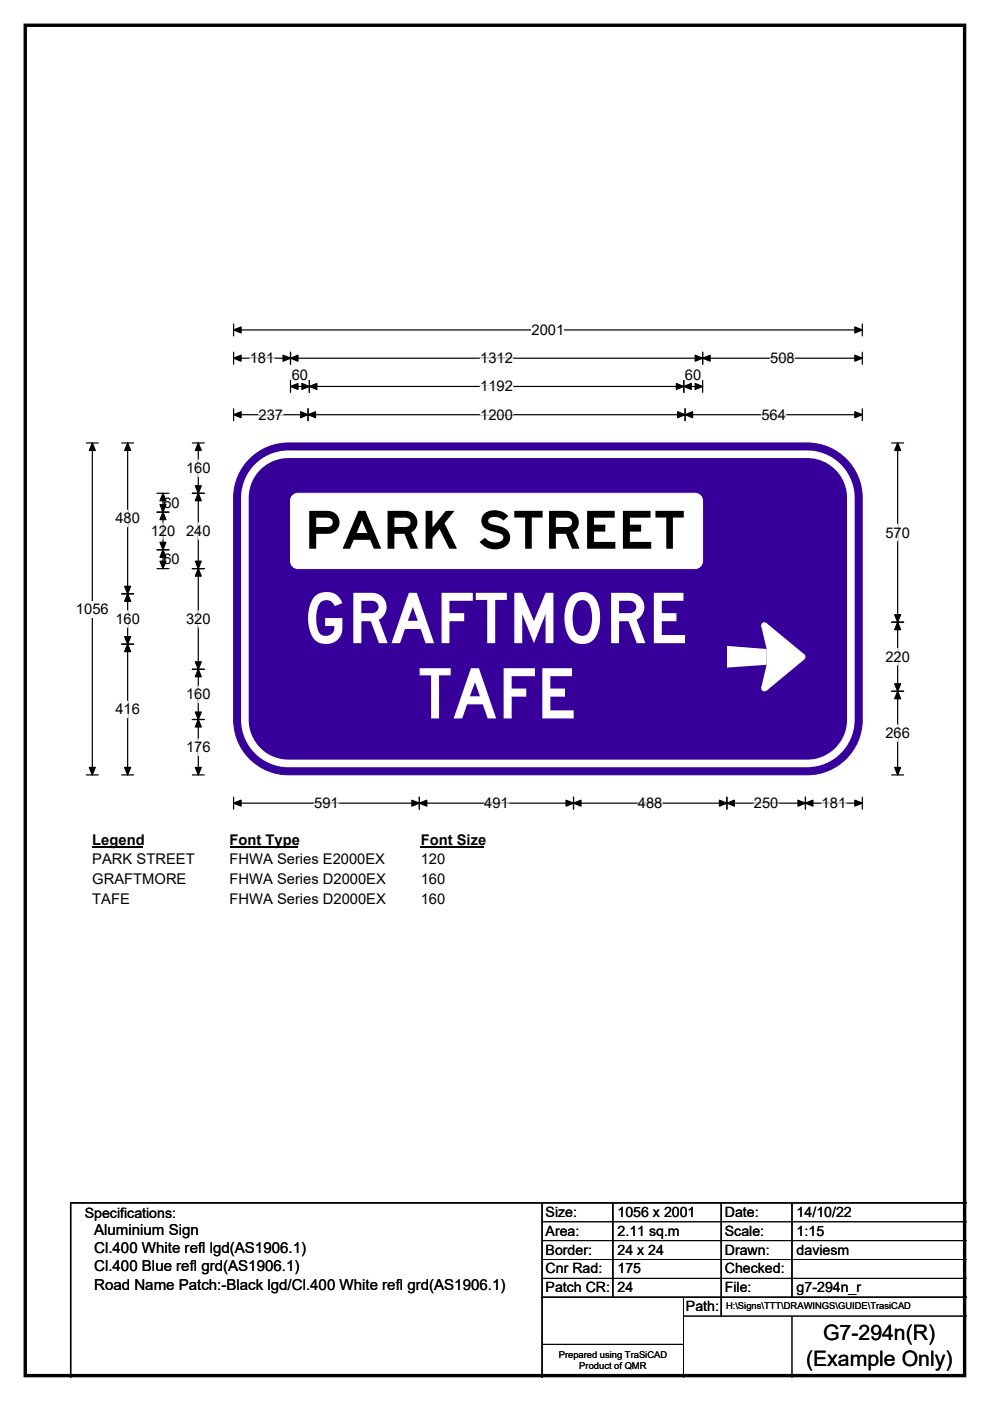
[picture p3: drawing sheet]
<svg xmlns="http://www.w3.org/2000/svg" width="210mm" height="297mm" viewBox="0 0 210 297" stroke-linecap="round" stroke-linejoin="round" font-family="sans-serif">
<path d="M5.4 5.4h199.2v286.3h-199.2z" fill="none" stroke="#000" stroke-width=".72"/>
<path d="M49.6 70h133.3M49.6 68.7v2.5M182.9 68.7v2.5" fill="none" stroke="#000" stroke-width=".25"/>
<path d="M49.6 70l1.5-.7v1.3zM181.3 69.3l1.6 .7-1.6 .6z" fill="#000" stroke="#000" stroke-width=".25"/>
<path d="M112.8 68.2h6.9v3.5h-6.9z" fill="#fff"/>
<g fill="none" stroke="#000" stroke-width=".25">
<path d="M49.6 75.9h133.3M49.6 74.7v2.5M61.6 74.7v2.5M149 74.7v2.5M182.9 74.7v2.5M18.3 93.9h2.5M19.6 93.9v70.4M49.6 86.7v2.5M49.6 87.9h133.3M61.6 80.7v2.5M61.6 81.9h87.4M65.3 86.7v2.5"/>
<path d="M65.6 80.7v2.5M145 80.7v2.5M145.3 86.7v2.5M149 80.7v2.5M182.9 86.7v2.5M18.3 164.3h2.5M49.6 169v2.6M49.6 170.3h133.3M88.9 169v2.6M121.6 169v2.6M154.2 169v2.6M170.8 169v2.6"/>
<path d="M182.9 169v2.6"/>
</g>
<g fill="#000" stroke="#000" stroke-width=".25">
<path d="M49.6 75.9l1.5-.6v1.3zM61.6 75.9l1.6-.6v1.3zM60 75.3l1.6 .6-1.6 .7zM147.4 75.3l1.6 .6-1.6 .7zM149 75.9l1.6-.6v1.3zM181.3 75.3l1.6 .6-1.6 .7zM19.6 93.9l.6 1.6h-1.3zM49.6 87.9l1.5-.6v1.3zM61.6 81.9l1.6-.6v1.3zM65.3 87.9l1.6-.6v1.3zM63.8 87.3l1.5 .6-1.5 .7zM65.6 81.9l1.6-.6v1.3z"/>
<path d="M64 81.3l1.6 .6-1.6 .7zM143.4 81.3l1.6 .6-1.6 .7zM145 81.9l1.6-.6v1.3zM143.7 87.3l1.6 .6-1.6 .7zM145.3 87.9l1.6-.6v1.3zM147.4 81.3l1.6 .6-1.6 .7zM181.3 87.3l1.6 .6-1.6 .7zM18.9 162.7h1.3l-.6 1.6zM49.6 170.3l1.5-.6v1.2zM88.9 170.3l1.6-.6v1.2zM87.4 169.7l1.5 .6-1.5 .6zM120.1 169.7l1.5 .6-1.5 .6z"/>
<path d="M121.6 170.3l1.6-.6v1.2zM152.6 169.7l1.6 .6-1.6 .6zM154.2 170.3l1.6-.6v1.2zM169.2 169.7l1.6 .6-1.6 .6zM170.8 170.3l1.6-.6v1.2zM181.3 169.7l1.6 .6-1.6 .6z"/>
</g>
<path d="M53 75.9h5.2M101.9 75.9h6.9M163.4 75.9h5.2M54.8 87.9h5.2M101.9 81.9h6.9M101.9 87.9h6.9M161.5 87.9h5.2M66.6 170.3h5.2M102.7 170.3h5.2M135.3 170.3h5.2M159.9 170.3h5.2M174.3 170.3h5.2" fill="none" stroke="#fff" stroke-width=".25"/>
<path d="M16.1 127.4h7v3.5h-7z" fill="#fff"/>
<g fill="none" stroke="#000" stroke-width=".25">
<path d="M25.8 93.9h2.5M27.1 93.9v70.4M40.8 93.9h2.5M42.1 93.9v70.4M189.1 93.9h2.6M190.4 93.9v70.4M33.3 108.6h2.5M33.3 116.6h2.5M33.3 104.6h2.5M34.6 104.6v16M40.8 104.6h2.5M25.8 125.9h2.5"/>
<path d="M25.8 136.6h2.5M33.3 120.6h2.5M40.8 120.6h2.5M189.1 131.9h2.6M40.8 141.9h2.5M40.8 152.5h2.5M189.1 146.6h2.6M25.8 164.3h2.5M40.8 164.3h2.5M189.1 164.3h2.6"/>
</g>
<g fill="#000" stroke="#000" stroke-width=".25">
<path d="M27.1 93.9l.6 1.6h-1.3zM42.1 93.9l.6 1.6h-1.3zM190.4 93.9l.6 1.6h-1.2zM34.6 108.6l.6 1.6h-1.3zM33.9 115h1.3l-.6 1.6zM34.6 104.6l.6 1.6h-1.3zM33.9 107h1.3l-.6 1.6zM34.6 116.6l.6 1.6h-1.3zM42.1 104.6l.6 1.6h-1.3zM41.4 103h1.3l-.6 1.6zM27.1 125.9l.6 1.6h-1.3zM26.4 135h1.3l-.6 1.6z"/>
<path d="M26.4 124.3h1.3l-.6 1.6zM27.1 136.6l.6 1.6h-1.3zM33.9 119h1.3l-.6 1.6zM41.4 119h1.3l-.6 1.6zM42.1 120.6l.6 1.6h-1.3zM190.4 131.9l.6 1.6h-1.2zM189.8 130.3h1.2l-.6 1.6zM41.4 140.3h1.3l-.6 1.6zM42.1 141.9l.6 1.6h-1.3zM41.4 151h1.3l-.6 1.5zM42.1 152.5l.6 1.6h-1.3zM189.8 145h1.2l-.6 1.6z"/>
<path d="M190.4 146.6l.6 1.5h-1.2zM26.4 162.7h1.3l-.6 1.6zM41.4 162.7h1.3l-.6 1.6zM189.8 162.7h1.2l-.6 1.6z"/>
</g>
<path d="M42.1 97.5v3.5M27.1 108.2v3.5M34.6 110.8v3.5M42.1 110.8v3.5M190.4 111.2v3.5M27.1 129.5v3.5M42.1 129.5v3.5M190.4 137.5v3.5M27.1 148.7v3.5M42.1 145.5v3.5M42.1 156.7v3.5M190.4 153.7v3.5" fill="none" stroke="#fff" stroke-width=".25"/>
<path d="M19.6 176.3h10.7v3.5h-10.7z" fill="#fff"/>
<path d="M19.6 179.6h10.7" fill="none" stroke="#000" stroke-width=".32"/>
<path d="M48.7 176.3h14.4v3.5h-14.4z" fill="#fff"/>
<path d="M48.7 179.6h14.4" fill="none" stroke="#000" stroke-width=".32"/>
<path d="M89.2 176.3h13.5v3.5h-13.5z" fill="#fff"/>
<path d="M89.2 179.6h13.5" fill="none" stroke="#000" stroke-width=".32"/>
<g fill="#fff">
<path d="M19.6 180.5h21.6v3.5h-21.6z"/>
<path d="M48.7 180.5h32.9v3.5h-32.9z"/>
<path d="M89.2 180.5h5.2v3.5h-5.2z"/>
<path d="M19.6 184.7h19.8v3.5h-19.8z"/>
<path d="M48.7 184.7h33v3.5h-33z"/>
<path d="M89.2 184.7h5.2v3.5h-5.2z"/>
<path d="M19.6 188.8h7.9v3.5h-7.9z"/>
<path d="M48.7 188.8h33v3.5h-33z"/>
<path d="M89.2 188.8h5.2v3.5h-5.2z"/>
</g>
<path d="M53 97.3a11.6 11.6 0 0 1 8.2-3.4h110a11.7 11.7 0 0 1 11.7 11.7v47a11.7 11.7 0 0 1-11.7 11.7h-110a11.7 11.7 0 0 1-11.6-11.7v-47a11.6 11.6 0 0 1 3.4-8.3z" fill-rule="evenodd" fill="#37009b" stroke="#37009b" stroke-width=".21"/>
<path d="M54.3 99.4a9.2 9.2 0 0 1 6.9-3.1h110a9.3 9.3 0 0 1 9.3 9.3v47a9.3 9.3 0 0 1-9.3 9.3h-110a9.2 9.2 0 0 1-9.3-9.3v-47a9.2 9.2 0 0 1 2.4-6.2z" fill="none" stroke="#fff" stroke-width="1.6"/>
<g fill="#fff">
<path d="M154.2 136.9l8.4 .7v3.3l-8.4 .6z"/>
<path d="M161.5 132.7l1-.6 8.1 6.6v1.1l-8.1 6.7-1-.7 1.1-4.9v-3.3z" fill-rule="evenodd"/>
<circle cx="162.1" cy="145.9" r=".66"/>
<circle cx="170.2" cy="139.3" r=".66"/>
<circle cx="162.1" cy="132.6" r=".66"/>
</g>
<path d="M61.9 105.2l.8-.5 .5-.1h84.2a1.59 1.59 0 0 1 1.6 1.6v12.7a1.61 1.61 0 0 1-1.6 1.6h-84.2a1.59 1.59 0 0 1-1.6-1.6v-12.7z" fill-rule="evenodd" fill="#fff" stroke="#fff" stroke-width=".21"/>
<path d="M115 255v37M130 255v20M153 255v24M168 255v20M205 255h-190v37M115 275h90" fill="none" stroke="#000" stroke-width=".3"/>
<path d="M115 259h90M115 263h90M115 267h90M115 271h90M145 279h60M145 275v17M168 279v13M115 285h30" fill="none" stroke="#000" stroke-width=".21"/>
<g font-size="14.8" fill="#fff">
<text x="64.3" y="136.4">GRAFTMORE</text>
<text x="88.7" y="152.3">TAFE</text>
</g>
<text font-size="11.1" x="64.6" y="116.3">PARK STREET</text>
<g font-size="4.5">
<text x="174.6" y="284.2">G7-294n(R)</text>
<text x="171" y="289.6">(Example Only)</text>
</g>
<g font-size="3.2">
<text x="20" y="261.9">Aluminium Sign</text>
<text x="20" y="265.7">Cl.400 White refl lgd(AS1906.1)</text>
<text x="20" y="269.6">Cl.400 Blue refl grd(AS1906.1)</text>
<text x="20" y="273.4">Road Name Patch:-Black lgd/Cl.400 White refl grd(AS1906.1)</text>
</g>
<g font-size="3.1">
<text x="112.8" y="71">2001</text>
<text x="53" y="77">181</text>
<text x="101.9" y="77">1312</text>
<text x="163.4" y="77">508</text>
<text x="61.9" y="80.5">60</text>
<text x="101.9" y="83">1192</text>
<text x="145.3" y="80.5">60</text>
<text x="54.8" y="89">237</text>
<text x="101.9" y="89">1200</text>
<text x="161.5" y="89">564</text>
<text x="39.5" y="100.3">160</text>
<text x="34.7" y="107.6">60</text>
<text x="24.5" y="111">480</text>
<text x="32" y="113.6">120</text>
<text x="39.5" y="113.6">240</text>
<text x="187.8" y="114">570</text>
<text x="34.7" y="119.6">60</text>
<text x="16.1" y="130.2">1056</text>
<text x="24.5" y="132.3">160</text>
<text x="39.5" y="132.3">320</text>
<text x="187.8" y="140.3">220</text>
<text x="39.5" y="148.3">160</text>
<text x="24.5" y="151.5">416</text>
<text x="39.5" y="159.5">176</text>
<text x="187.8" y="156.5">266</text>
<text x="66.6" y="171.3">591</text>
<text x="102.7" y="171.3">491</text>
<text x="135.3" y="171.3">488</text>
<text x="159.9" y="171.3">250</text>
<text x="174.3" y="171.3">181</text>
<text x="19.6" y="179.1">Legend</text>
<text x="48.7" y="179.1">Font Type</text>
<text x="89.2" y="179.1">Font Size</text>
<text x="19.6" y="183.3">PARK STREET</text>
<text x="48.7" y="183.3">FHWA Series E2000EX</text>
<text x="89.2" y="183.3">120</text>
<text x="19.6" y="187.5">GRAFTMORE</text>
<text x="19.6" y="191.6">TAFE</text>
<text x="48.7" y="187.5">FHWA Series D2000EX</text>
<text x="48.7" y="191.6">FHWA Series D2000EX</text>
<text x="89.2" y="187.5">160</text>
<text x="89.2" y="191.6">160</text>
</g>
<g font-size="3">
<text x="115.7" y="258">Size:</text>
<text x="131" y="258">1056 x 2001</text>
<text x="153.7" y="258">Date:</text>
<text x="169" y="258">14/10/22</text>
<text x="18" y="258.2">Specifications:</text>
<text x="115.7" y="262">Area:</text>
<text x="131" y="262">2.11 sq.m</text>
<text x="153.7" y="262">Scale:</text>
<text x="169" y="262">1:15</text>
<text x="115.7" y="266">Border:</text>
<text x="115.7" y="270">Cnr Rad:</text>
<text x="131" y="266">24 x 24</text>
<text x="131" y="270">175</text>
<text x="153.7" y="266">Drawn:</text>
<text x="153.7" y="270">Checked:</text>
<text x="169" y="266">daviesm</text>
<text x="115.7" y="274">Patch CR:</text>
<text x="131" y="274">24</text>
<text x="153.7" y="274">File:</text>
<text x="169" y="274">g7-294n_r</text>
<text x="145.5" y="278">Path:</text>
</g>
<g font-size="2">
<text x="154" y="277.6">H:\Signs\TTT\DRAWINGS\GUIDE\TrasiCAD</text>
<text x="118.5" y="287.8">Prepared using TraSiCAD</text>
<text x="122.9" y="290.2">Product of QMR</text>
</g>
</svg>
